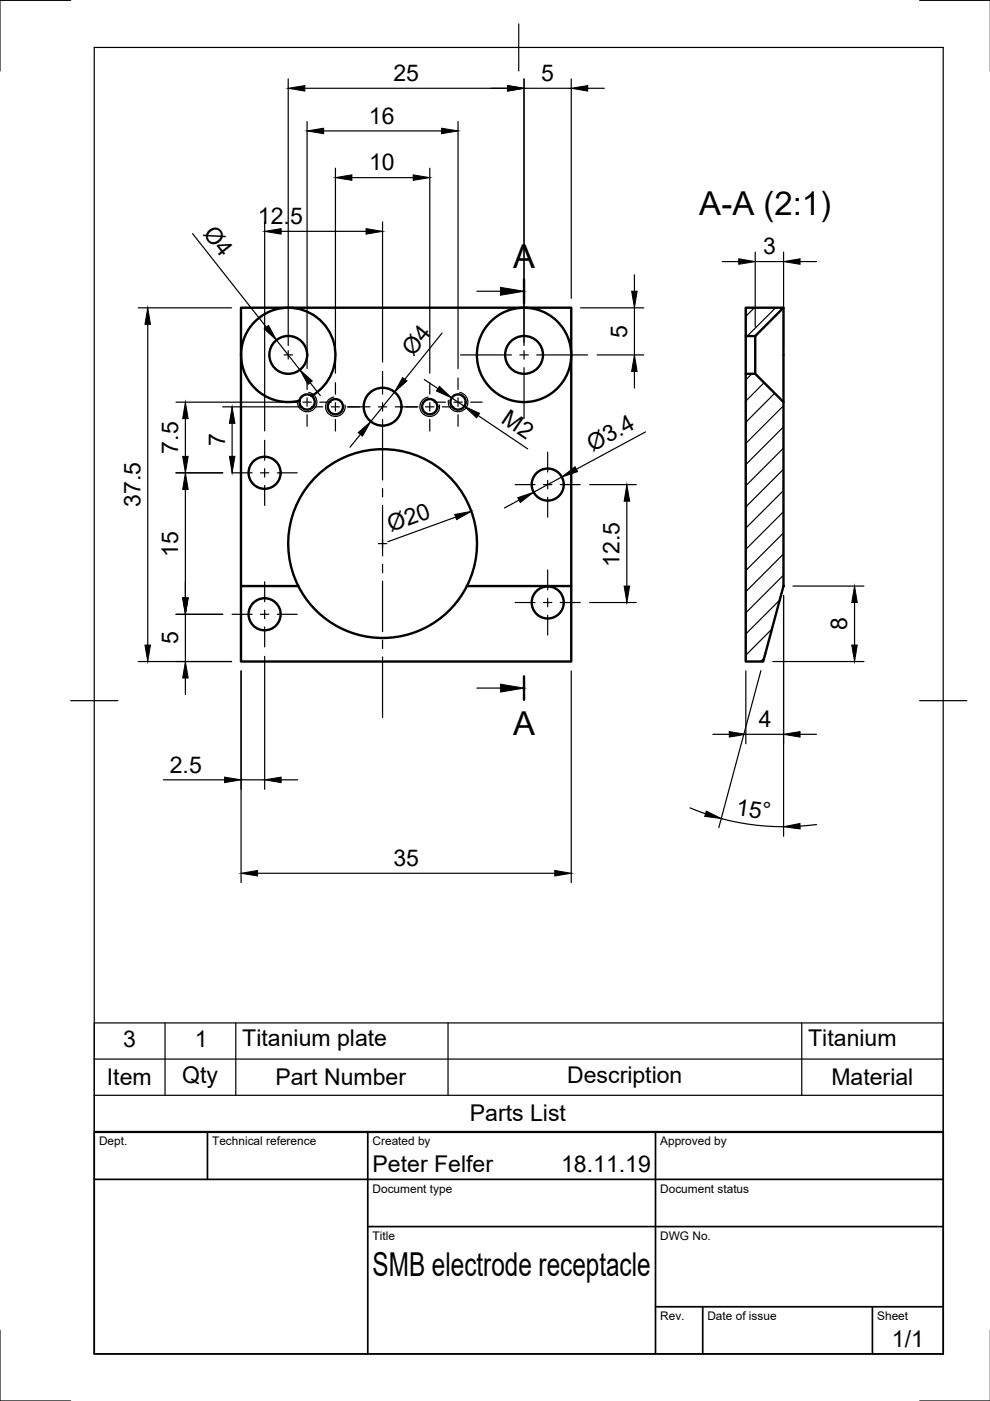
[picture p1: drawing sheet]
<svg xmlns="http://www.w3.org/2000/svg" width="210mm" height="297mm" viewBox="0 0 210 297" stroke-linecap="round" stroke-linejoin="round" font-family="sans-serif">
<!-- layer: Visible -->
<g fill="none" stroke="#000" stroke-width=".51">
<path d="M51.1 75.3v49h12.1M51.1 75.2a10 10 0 0 0 12.4 9.8M61.1 65.2h-10v10.1M61.1 65.2h50M61.1 65.2a10 10 0 0 1 9.7 7.5 10 10 0 0 1-4.7 11.2M61.1 65.2a10 10 0 0 0-10 10M111.1 65.2h10v10.1M111.1 65.2a10 10 0 0 0-10 10 10 10 0 0 0 10 10 10 10 0 0 0 10-10M111.1 65.2a10 10 0 0 1 10 10M121.1 75.3v49h-22.1M158.1 65.2h8l-6 6.1h-2zM158.1 79.3h2l6 5.9v39.1l-4.3 16h-3.7z"/>
<path d="M158.1 71.3v8M160.1 71.3v8M166.1 65.2v20M63.9 84.2l.8-.5h.8a1.61 1.61 0 0 1 1.1 2.2 1.61 1.61 0 0 1-2.4 .7 1.61 1.61 0 0 1-.3-2.4zM51.1 124.3v16h70v-16"/>
<circle cx="61.1" cy="75.2" r="4"/>
<circle cx="111.1" cy="75.2" r="4"/>
<circle cx="71.1" cy="86.2" r="1.62"/>
<circle cx="81.1" cy="86.2" r="4"/>
<circle cx="91.1" cy="86.2" r="1.62"/>
<circle cx="97.1" cy="85.2" r="1.62"/>
<circle cx="56.1" cy="100.2" r="3.4"/>
<circle cx="81.1" cy="115.2" r="20"/>
<circle cx="116.1" cy="102.7" r="3.4"/>
<circle cx="56.1" cy="130.2" r="3.4"/>
<circle cx="116.1" cy="127.7" r="3.4"/>
</g>
<!-- layer: Visible Narrow -->
<path d="M63.1 84.9l-.1 .2M65.5 83.2l.4 .1a2.08 2.08 0 0 1 1.2 2.5 2.08 2.08 0 0 1-2.4 1.5 2.08 2.08 0 0 1-1.6-2.3M70.8 84.2a2.07 2.07 0 0 0-1.7 2.4 2.07 2.07 0 0 0 2.4 1.7 2.07 2.07 0 0 0 1.7-2.4M90.8 84.2a2.07 2.07 0 0 0-1.7 2.4 2.07 2.07 0 0 0 2.4 1.7 2.07 2.07 0 0 0 1.7-2.4M97.5 83.2a2.07 2.07 0 0 1 1.7 2.4 2.07 2.07 0 0 1-2.5 1.7 2.07 2.07 0 0 1-1.6-2.4" fill="none" stroke="#000" stroke-width=".25"/>
<!-- layer: Border -->
<path d="M15 .1h-15v15M20 10.1h180v276.9h-180zM110 5.1v10M195 .1h15M15 148.6h10M195 148.6h10M0 282.1v14.9h15M195 297h15" fill="none" stroke="#000" stroke-width=".25"/>
<!-- layer: TitleBlock -->
<path d="M20 240.1h180v46.9h-180zM20 250h180M44 240.1v9.9M78 240.1v46.9M139 240.1v46.9M78 260.1h122M139 277.1h61M149 277.1v9.9M185 277.1v9.9" fill="none" stroke="#000" stroke-width=".36"/>
<!-- layer: Smart Centers -->
<g fill="none" stroke="#000" stroke-width=".25">
<path d="M60.2 75.3h1.8M61.1 74.4v1.7M81.1 78.7v4.9M97.6 75.3h10.8M110.2 75.3h1.8M111.1 61.8v10.8M111.1 74.4v1.7M111.1 77.9v10.9M113.8 75.3h10.8M56.1 93.4v4.2M56.1 99.4v1.7M60 85.3h2.4"/>
<path d="M64.2 85.3h1.8M65.1 80.1v2.5M65.1 84.4v1.8M65.1 87.9v2.5M66 86.3h2.4M67.8 85.3h2.4M70.2 86.3h1.8M71.1 81.1v2.5M71.1 85.4v1.8M71.1 88.9v2.5M73.6 86.3h4.8M80.2 86.3h1.8"/>
<path d="M81.1 85.4v1.8M81.1 88.9v12.9M83.8 86.3h4.8M90.2 86.3h1.8M91.1 81.1v2.5M91.1 85.4v1.8M91.1 88.9v2.5M92 85.3h2.4M93.8 86.3h2.4M96.2 85.3h1.8M97.1 80.1v2.5M97.1 84.4v1.8"/>
<path d="M97.1 87.9v2.5M99.8 85.3h2.4M116.1 95.8v4.3M49.2 100.3h4.2M55.2 100.3h1.8M56.1 102.9v4.3M58.8 100.3h4.2M80.2 115.3h1.8M81.1 103.6v1.8M81.1 107.1v10.8M81.1 119.6v1.8M109.2 102.8h4.2"/>
<path d="M115.2 102.8h1.8M116.1 101.9v1.7M116.1 105.4v4.3M118.8 102.8h4.2M49.2 130.2h4.2M55.2 130.2h1.8M56.1 123.3v4.3M56.1 129.4v1.8M56.1 132.9v4.2M58.8 130.2h4.2M81.1 123.2v10.7M81.1 135.7v1.8"/>
<path d="M81.1 139.3v12.8M109.2 127.7h4.2M115.2 127.7h1.8M116.1 120.8v4.3M116.1 126.9v1.8M116.1 130.4v4.2M118.8 127.7h4.2"/>
</g>
<!-- layer: Hatching -->
<g fill="none" stroke="#000" stroke-width=".25">
<path d="M159.4 79.3l-1.3 1.2M159.9 65.3l-1.8 1.8M164.4 65.3l-6 6M162 81.1l-3.9 3.9M164.3 83.4l-6.2 6.1M166.1 86l-8 8M166.1 90.5l-8 8M166.1 95l-8 8M166.1 99.5l-8 8M166.1 104l-8 8M166.1 108.5l-8 8M166.1 113l-8 8"/>
<path d="M166.1 117.4l-8 8M162.1 139.5l-.8 .8M163.7 133.3l-5.6 5.6M165.3 127.2l-7.2 7.2M166.1 121.9l-8 8"/>
</g>
<!-- layer: Section Lines -->
<path d="M111.1 59.3v4.9M111.1 143.4v5" fill="none" stroke="#000" stroke-width=".51"/>
<path d="M101.1 61.8h5M101.1 145.9h5" fill="none" stroke="#000" stroke-width=".25"/>
<path d="M106.1 60.9l5 .9-5 .8zM106.1 145.1l5 .8-5 .8z" fill="#000" stroke="#000" stroke-width=".21"/>
<!-- layer: FD_Dimensions -->
<g fill="none" stroke="#000" stroke-width=".25">
<path d="M61.1 16.7v56.6M64.6 18.7h43M111.1 16.7v56.6M111.1 18.7h10M121.1 16.7v46.6M124.6 18.7h3.5M65.1 25.8v52.3M68.6 27.8h25M71.1 35.7v43.4M74.6 37.7h13M91.1 35.7v43.4M97.1 25.8v52.3"/>
<path d="M40.8 49.5l15.7 19.9M56.1 47.1v44.3M59.6 49.1h18M81.1 47.1v29.7M134.5 58.3v3.5M153.1 55.5h3.5M160.1 53.5v15.8M160.1 55.5h6M166.1 53.5v19.8M169.6 55.5h3.5M29.3 65.3h19.8M31.3 68.8v68"/>
<path d="M58.6 72.1l5 6.3M93.7 70.6l-7.9 9.8M123.1 65.3h13.4M126.6 75.3h9.9M134.5 65.3v10M134.5 78.7v3.6M37.3 85.3h25.8M39.3 88.8v8M47.2 86.3h16.8M49.2 89.8v7M65.8 81.1l2.1 2.8M76.4 92.1l-2.2 2.7"/>
<path d="M83.6 83.1l-5 6.3M90 80.5l2.9 1.9M95.8 84.4l2.7 1.8M101.4 88.1l10.5 7.1M136.9 91.6l-14.7 7.9M37.3 100.3h9.9M39.3 103.8v23M96.6 109.6l-14.4 5.3M110 106l-3 1.7M119.1 101.1l-6 3.3M125 102.8h9.9M132.9 106.3v18"/>
<path d="M37.3 130.2h9.9M39.3 130.2v10.1M56.1 139.2v28.2M125 127.7h9.9M166.1 126.2v51.1M168.1 124.3h15.1M181.2 127.7v9.1M29.3 140.3h19.8M39.3 143.7v3.6M51.1 142.2v44.9M121.1 142.2v44.9M151.1 155.7h3.5"/>
<path d="M158.1 142.2v15.5M158.1 155.7h8M161.3 142.2l-8.9 33.3M163.9 140.3h19.3M169.6 155.7h3.5M34.6 165.3h13M51.1 165.3h5M59.6 165.3h3.5M146.3 171.3l3.3 1.2M152.9 173.6l3.8 .8 3.7 .6 5.7 .3M173.1 174.8l-3.5 .4M54.6 185.2h63"/>
</g>
<g fill="#000" stroke="#000" stroke-width=".21">
<path d="M61.1 18.7l3.5-.6v1.2zM107.6 18.1l3.5 .6-3.5 .6zM121.1 18.7l3.5-.6v1.2zM65.1 27.8l3.5-.6v1.1zM71.1 37.7l3.5-.6v1.1zM87.6 37.1l3.5 .6-3.5 .5zM93.6 27.2l3.5 .6-3.5 .5zM56.1 49.1l3.5-.6v1.1zM77.6 48.5l3.5 .6-3.5 .5zM156.6 54.9l3.5 .6-3.5 .5zM166.1 55.5l3.5-.6v1.1zM31.3 65.3l.6 3.5h-1.2z"/>
<path d="M56 69.7l.9-.7 1.7 3.1zM134.5 75.3l.6 3.4h-1.2zM133.9 61.8h1.2l-.6 3.5zM38.7 96.8h1.2l-.6 3.5zM39.3 85.3l.6 3.5h-1.2zM49.2 86.3l.6 3.5h-1.2zM48.6 96.8h1.2l-.6 3.5zM63.6 78.4l2.6 2.4-.9 .7zM75.9 91.7l2.7-2.3-1.7 3.1zM85.4 80.1l.9 .7-2.7 2.3zM93.2 81.9l2.6 2.5-3.3-1.5zM98.5 86.2l3.2 1.4-.7 1z"/>
<path d="M119.1 101.1l2.8-2.1 .6 1zM39.3 100.3l.6 3.5h-1.2zM96.4 109.1l3.5-.7-3.1 1.8zM109.8 105.5l3.3-1.1-2.8 2.1zM132.9 102.8l.6 3.5h-1.2zM30.7 136.8h1.2l-.6 3.5zM38.7 126.8h1.2l-.6 3.4zM132.3 124.3h1.2l-.6 3.4zM180.6 136.8h1.2l-.6 3.5zM181.2 124.3l.6 3.4h-1.2zM39.3 140.3l.6 3.4h-1.2zM154.6 155.1l3.5 .6-3.5 .6z"/>
<path d="M166.1 155.7l3.5-.6v1.2zM47.6 164.8l3.5 .5-3.5 .6zM56.1 165.3l3.5-.5v1.1zM149.8 172l3.1 1.6-3.5-.5zM166.1 175.3l3.5-.7 .1 1.2zM51.1 185.2l3.5-.6v1.1zM117.6 184.6l3.5 .6-3.5 .5z"/>
</g>
<!-- layer: Parts Lists -->
<path d="M20 216.9h180v23h-180zM35 216.9v15.3M50 216.9v15.3M95 216.9v15.3M170 216.9v15.3M20 232.2h180M20 224.5h180" fill="none" stroke="#000" stroke-width=".25"/>
<g font-size="7">
<text x="148.3" y="45.5">A-A (2:1)</text>
<text x="108.8" y="56.8">A</text>
<text x="108.8" y="155.9">A</text>
<text x="79" y="270.6">SMB electrode receptacle</text>
</g>
<g font-size="4.9">
<text x="83.4" y="17.2">25</text>
<text x="114.7" y="17.2">5</text>
<text x="78.2" y="26.2">16</text>
<text x="78.3" y="36.1">10</text>
<text x="54.7" y="47.5">12.5</text>
<text x="42.9" y="49.5" transform="rotate(52 42.9 49.5)">Ø4</text>
<text x="161.8" y="53.9">3</text>
<text x="132.9" y="71.6" transform="rotate(-90 132.9 71.6)">5</text>
<text x="87.6" y="75.7" transform="rotate(-51 87.6 75.7)">Ø4</text>
<text x="106" y="89.5" transform="rotate(34 106 89.5)">M2</text>
<text x="47.7" y="94.6" transform="rotate(-90 47.7 94.6)">7</text>
<text x="125.6" y="95.8" transform="rotate(-28 125.6 95.8)">Ø3.4</text>
<text x="37.8" y="96.2" transform="rotate(-90 37.8 96.2)">7.5</text>
<text x="29.8" y="107.5" transform="rotate(-90 29.8 107.5)">37.5</text>
<text x="82.9" y="112.9" transform="rotate(-20 82.9 112.9)">Ø20</text>
<text x="37.8" y="118.1" transform="rotate(-90 37.8 118.1)">15</text>
<text x="131.4" y="120.2" transform="rotate(-90 131.4 120.2)">12.5</text>
<text x="37.8" y="136.6" transform="rotate(-90 37.8 136.6)">5</text>
<text x="179.6" y="133.6" transform="rotate(-90 179.6 133.6)">8</text>
<text x="160.9" y="154.2">4</text>
<text x="36" y="163.8">2.5</text>
<text x="155.9" y="172.8" transform="rotate(7 155.9 172.8)">15°</text>
<text x="83.4" y="183.6">35</text>
<text x="26.1" y="221.9">3</text>
<text x="41.3" y="221.9">1</text>
<text x="51.4" y="221.9">Titanium plate</text>
<text x="171.4" y="221.9">Titanium</text>
<text x="22.7" y="230.1">Item</text>
<text x="38.6" y="229.6">Qty</text>
<text x="58.4" y="230.1">Part Number</text>
<text x="120.2" y="229.6">Description</text>
<text x="176.3" y="230.1">Material</text>
<text x="99.6" y="237.8">Parts List</text>
<text x="79" y="248.5">Peter Felfer</text>
<text x="119" y="248.5">18.11.19</text>
<text x="189.1" y="285.7">1/1</text>
</g>
<g font-size="2.5">
<text x="21" y="242.9">Dept.</text>
<text x="45" y="242.9">Technical reference</text>
<text x="79" y="242.9">Created by</text>
<text x="140" y="242.9">Approved by</text>
<text x="79" y="252.8">Document type</text>
<text x="140" y="252.8">Document status</text>
<text x="79" y="262.9">Title</text>
<text x="140" y="262.9">DWG No.</text>
<text x="140" y="279.9">Rev.</text>
<text x="150" y="279.9">Date of issue</text>
<text x="186" y="279.9">Sheet</text>
</g>
</svg>
